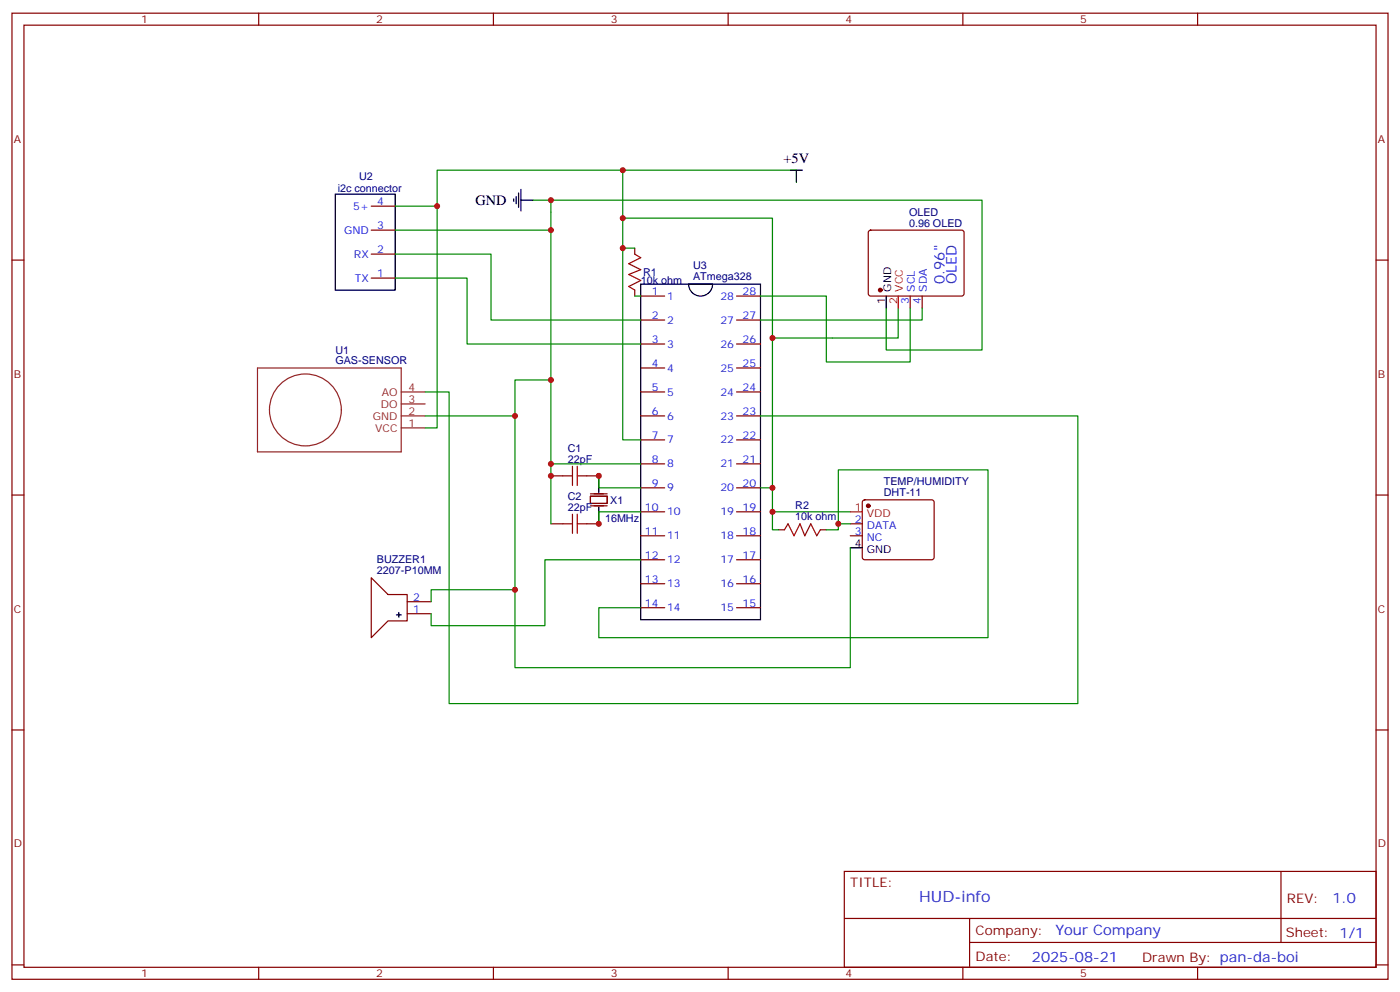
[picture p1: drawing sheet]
<svg xmlns="http://www.w3.org/2000/svg" width="412mm" height="292mm" viewBox="0 0 412 292" stroke-linecap="round" stroke-linejoin="round" font-family="sans-serif">
<g fill="none" stroke="#870000" stroke-width=".35">
<path d="M3.5 3.9h405.4v284.3h-405.4zM7.1 7.4h398.2v277.3h-398.2zM76.2 3.9v3.5M145.3 3.9v3.5M214.5 3.9v3.5M283.6 3.9v3.5M352.8 3.9v3.5M3.5 76.6h3.6M109.4 74.8h7M109.4 67.7h7M109.4 60.7h7M187 73v1.8"/>
<path d="M256 67.9l.5-.2 27.1 .1 .4 .6-.1 18.3-.6 .4h-27.1l-.4-.7v-18zM405.3 76.6h3.6M109.4 81.8h7M187 85.4v1.7M188.7 87.1h7.1M188.7 94.2h7.1M217 87.1h7M217 94.2h7M268.1 87.1v3.6M271.6 87.1v3.6M188.7 101.2h7.1M188.7 108.3h7.1"/>
<path d="M188.7 115.4h7.1M217 101.2h7M217 108.3h7M217 115.4h7M188.7 122.4h7.1M188.7 129.5h7.1M188.7 136.5h7.1M217 122.4h7M217 129.5h7M217 136.5h7M3.5 145.7h3.6M162.3 140.1h3.5"/>
<path d="M162.3 154.2h3.5M172.9 140.1h3.5M172.9 154.2h3.5M173.9 146h5v2.2h-5zM173.9 148.9h5M173.9 145.3h5M188.7 143.6h7.1M188.7 150.6h7.1M188.7 157.7h7.1M217 143.6h7M217 150.6h7M217 157.7h7"/>
<path d="M229.3 155.9h1.8M241.7 155.9h1.7M250.5 157.7h3.5M250.5 154.2h3.5M254.2 147.3l.5-.2h19.8l.5 .2 .2 .5v16.2l-.3 .5-.4 .2h-19.8l-.5-.2-.2-.5v-16.2zM405.3 145.7h3.6M109.4 170l4.9 5h5.6v7.7h-5.6l-4.9 5zM119.9 177.1h7.1M188.7 164.7h7.1M188.7 171.8h7.1M188.7 178.9h7.1M217 164.7h7"/>
<path d="M217 171.8h7M217 178.9h7M119.9 180.6h7.1M3.5 214.8h3.6M405.3 214.8h3.6M248.7 256.5h156.6v28.2h-156.6zM377.3 256.5v20.9M248.7 270.3h156.5M285.6 277.4h119.6M285.6 270.3v14.1M3.5 284h3.6M76.2 284.7v3.5"/>
<path d="M145.3 284.7v3.5M214.5 284.7v3.5M283.6 284.7v3.5M352.8 284.7v3.5M405.3 284h3.6"/>
</g>
<g fill="none" stroke="#000" stroke-width=".35">
<path d="M98.8 57.1h17.6v28.3h-17.6zM151.3 58.6v.7M152 57.9v2.1M152.8 56.8v4.2M153.5 58.9h3.5M153.5 55.7v6.4M232.8 50.1h3.6M234.6 50.1v3.5M188.7 83.6h35.3v98.8h-35.3zM202.8 83.6h7.1a3.5 3.5 0 0 1-3.5 3.5 3.5 3.5 0 0 1-3.6-3.5zM261.1 87.1v3.6M176.4 140.1v4.9"/>
<path d="M176.4 149.2v5M250.5 161.2h3.5M116.8 181h1.4M117.5 180.3v1.4"/>
</g>
<path d="M187 74.8l1.7 1-3.5 1.8 3.5 1.8-3.5 1.4 3.5 1.7-3.5 1.8 1.8 1.1M168.6 137.2v5.7M170 137.2v5.7M165.8 140.1h2.8M165.8 154.2h2.8M168.6 151.3v5.7M170 140.1h2.9M170 151.3v5.7M170 154.2h2.9M231.1 155.9l1-1.7 1.8 3.5 1.8-3.5 1.4 3.5 1.7-3.5 1.8 3.5 1.1-1.8" fill="none" stroke="#a10000" stroke-width=".35"/>
<g fill="none" stroke="#008700" stroke-width=".35">
<path d="M157 58.9h5.3v77.6h26.4M162.3 58.9h127v44.1h-28.2v-12.3M183.4 50.1h-54.6v75.8h-3.6M234.6 53.6v-3.5h-51.2v14.1M116.4 74.8h28.2v19.4h44.1M116.4 67.7h45.9M116.4 60.7h12.4M183.4 73h3.6M116.4 81.8h21.2v19.4h51.1M187 87.1h1.7M224 87.1h19.4v19.4h24.7v-15.8M264.6 90.7v8.8h-37.1"/>
<path d="M271.6 90.7v3.5h-47.6M125.2 115.4h7.1v91.7h185.2v-84.7h-93.5M162.3 111.8h-10.6v84.7h98.8v-35.3M125.2 122.4h26.5M162.3 136.5v17.7M188.7 129.5h-5.3v-65.3h44.1v79.4h-3.5M176.4 140.1v3.5h12.3M188.7 150.6h-12.3v3.6M227.5 143.6v7h23M227.5 150.6v5.3h1.8M243.4 155.9h3.5v-17.6h44.1v49.4h-114.6v-8.8h12.3M246.9 154.2h3.6"/>
<path d="M151.7 173.6h-24.7v3.5M188.7 164.7h-28.2v19.4h-33.5v-3.5"/>
</g>
<g fill="#870000" stroke="#870000" stroke-width=".35">
<circle cx="259.3" cy="85.4" r=".53"/>
<circle cx="255.8" cy="148.9" r=".53"/>
</g>
<path d="M264.6 87.1v3.6M250.5 150.6h3.5" fill="none" stroke="#f00" stroke-width=".35"/>
<g fill="none" stroke="#8c2424" stroke-width=".35">
<path d="M75.8 108.3h42.4v24.7h-42.4zM118.2 118.9h7M118.2 115.4h7M118.2 125.9h7M118.2 122.4h7"/>
<circle cx="90" cy="120.6" r="10.6"/>
</g>
<g fill="#c00">
<circle cx="183.4" cy="64.2" r=".88"/>
<circle cx="176.4" cy="140.1" r=".88"/>
<circle cx="176.4" cy="154.2" r=".88"/>
<circle cx="162.3" cy="136.5" r=".88"/>
<circle cx="162.3" cy="140.1" r=".88"/>
<circle cx="183.4" cy="73" r=".88"/>
<circle cx="227.5" cy="99.5" r=".88"/>
<circle cx="227.5" cy="143.6" r=".88"/>
<circle cx="162.3" cy="111.8" r=".88"/>
<circle cx="227.5" cy="150.6" r=".88"/>
<circle cx="183.4" cy="50.1" r=".88"/>
<circle cx="151.7" cy="122.4" r=".88"/>
<circle cx="246.9" cy="154.2" r=".88"/>
<circle cx="162.3" cy="58.9" r=".88"/>
<circle cx="151.7" cy="173.6" r=".88"/>
<circle cx="162.3" cy="67.7" r=".88"/>
<circle cx="128.8" cy="60.7" r=".88"/>
</g>
<text font-size="4.6" fill="#00f" x="270.8" y="265.5">HUD-info</text>
<g font-size="4.2">
<text x="230.8" y="48">+5V</text>
<text x="140" y="60.3">GND</text>
</g>
<g font-size="4.2" fill="#00f">
<text x="278.3" y="83.6" transform="rotate(-90 278.3 83.6)">0.96&quot;</text>
<text x="281.8" y="83.6" transform="rotate(-90 281.8 83.6)">OLED</text>
<text x="392.5" y="265.7">1.0</text>
<text x="310.9" y="275.3">Your Company</text>
<text x="304" y="283.1">2025-08-21</text>
</g>
<g font-size="3.9" fill="#800">
<text x="250.5" y="261.1">TITLE:</text>
<text x="379.1" y="265.7">REV:</text>
<text x="287.4" y="275.3">Company:</text>
<text x="378.7" y="275.9">Sheet: 1/1</text>
<text x="287.4" y="282.9">Date:</text>
<text x="336.4" y="283">Drawn By: pan-da-boi</text>
</g>
<g font-size="3.2" fill="#800">
<text x="41.6" y="6.9">1</text>
<text x="110.8" y="6.9">2</text>
<text x="179.9" y="6.9">3</text>
<text x="249.1" y="6.9">4</text>
<text x="318.2" y="6.9">5</text>
<text x="4.1" y="42">A</text>
<text x="405.9" y="42">A</text>
<text x="4.1" y="111.1">B</text>
<text x="405.9" y="111.1">B</text>
<text x="4.1" y="180.3">C</text>
<text x="405.9" y="180.3">C</text>
<text x="4.1" y="249.4">D</text>
<text x="405.9" y="249.4">D</text>
<text x="41.6" y="287.7">1</text>
<text x="110.8" y="287.7">2</text>
<text x="179.9" y="287.7">3</text>
<text x="249.1" y="287.7">4</text>
<text x="318.2" y="287.7">5</text>
</g>
<g font-size="3.2" fill="#000080">
<text x="105.8" y="52.8">U2</text>
<text x="99.5" y="56.5">i2c connector</text>
<text x="267.8" y="63.5">OLED</text>
<text x="267.8" y="66.7">0.96 OLED</text>
<text x="188.7" y="83.6">10k ohm</text>
<text x="189.4" y="81.4">R1</text>
<text x="204.2" y="82.3">ATmega328</text>
<text x="204.2" y="79.1">U3</text>
<text x="98.8" y="107.2">GAS-SENSOR</text>
<text x="98.8" y="104.1">U1</text>
<text x="167.2" y="136.2">22pF</text>
<text x="167.2" y="133">C1</text>
<text x="260.4" y="142.7">TEMP/HUMIDITY</text>
<text x="167.2" y="147.1">C2</text>
<text x="179.7" y="148.2">X1</text>
<text x="234.3" y="149.9">R2</text>
<text x="260.4" y="145.9">DHT-11</text>
<text x="167.2" y="150.3">22pF</text>
<text x="178.2" y="153.5">16MHz</text>
<text x="234.3" y="153.1">10k ohm</text>
<text x="111" y="165.8">BUZZER1</text>
<text x="111" y="169">2207-P10MM</text>
</g>
<g font-size="3.2" fill="#00f">
<text x="104" y="61.7">5+</text>
<text x="111.1" y="60.3">4</text>
<text x="101.4" y="68.8">GND</text>
<text x="111.1" y="67.4">3</text>
<text x="104.3" y="75.8">RX</text>
<text x="111.1" y="74.4">2</text>
<text x="104.5" y="82.9">TX</text>
<text x="111.1" y="81.5">1</text>
<text x="192" y="86.8">1</text>
<text x="196.5" y="88.2">1</text>
<text x="212.2" y="88.2">28</text>
<text x="218.7" y="86.8">28</text>
<text x="267.8" y="89.3" transform="rotate(-90 267.8 89.3)">3</text>
<text x="269.5" y="85.8" transform="rotate(-90 269.5 85.8)">SCL</text>
<text x="271.3" y="89.3" transform="rotate(-90 271.3 89.3)">4</text>
<text x="273" y="85.8" transform="rotate(-90 273 85.8)">SDA</text>
<text x="192" y="93.8">2</text>
<text x="196.5" y="95.2">2</text>
<text x="212.2" y="95.2">27</text>
<text x="218.7" y="93.8">27</text>
<text x="192" y="100.9">3</text>
<text x="218.7" y="100.9">26</text>
<text x="192" y="107.9">4</text>
<text x="196.5" y="102.3">3</text>
<text x="212.2" y="102.3">26</text>
<text x="218.7" y="107.9">25</text>
<text x="196.5" y="109.4">4</text>
<text x="212.2" y="109.4">25</text>
<text x="192" y="115">5</text>
<text x="196.5" y="116.4">5</text>
<text x="212.2" y="116.4">24</text>
<text x="218.7" y="115">24</text>
<text x="192" y="122.1">6</text>
<text x="196.5" y="123.5">6</text>
<text x="212.2" y="123.5">23</text>
<text x="218.7" y="122.1">23</text>
<text x="192" y="129.1">7</text>
<text x="196.5" y="130.5">7</text>
<text x="212.2" y="130.5">22</text>
<text x="218.7" y="129.1">22</text>
<text x="192" y="136.2">8</text>
<text x="196.5" y="137.6">8</text>
<text x="212.2" y="137.6">21</text>
<text x="218.7" y="136.2">21</text>
<text x="192" y="143.2">9</text>
<text x="218.7" y="143.2">20</text>
<text x="196.5" y="144.6">9</text>
<text x="212.2" y="144.6">20</text>
<text x="190" y="150.3">10</text>
<text x="196.5" y="151.7">10</text>
<text x="212.2" y="151.7">19</text>
<text x="218.7" y="150.3">19</text>
<text x="251.8" y="153.8">2</text>
<text x="255.3" y="155.6">DATA</text>
<text x="190" y="157.3">11</text>
<text x="196.5" y="158.7">11</text>
<text x="212.2" y="158.7">18</text>
<text x="218.7" y="157.3">18</text>
<text x="251.8" y="157.3">3</text>
<text x="255.3" y="159.1">NC</text>
<text x="190" y="164.4">12</text>
<text x="196.5" y="165.8">12</text>
<text x="212.2" y="165.8">17</text>
<text x="218.7" y="164.4">17</text>
<text x="190" y="171.4">13</text>
<text x="196.5" y="172.9">13</text>
<text x="212.2" y="172.9">16</text>
<text x="218.7" y="171.4">16</text>
<text x="121.7" y="176.7">2</text>
<text x="190" y="178.5">14</text>
<text x="196.5" y="179.9">14</text>
<text x="212.2" y="179.9">15</text>
<text x="218.7" y="178.5">15</text>
<text x="121.7" y="180.3">1</text>
</g>
<g font-size="3.2">
<text x="260.7" y="89.3" transform="rotate(-90 260.7 89.3)">1</text>
<text x="262.5" y="85.8" transform="rotate(-90 262.5 85.8)">GND</text>
<text x="251.8" y="160.9">4</text>
<text x="255.3" y="162.6">GND</text>
</g>
<g font-size="3.2" fill="#f00">
<text x="264.2" y="89.3" transform="rotate(-90 264.2 89.3)">2</text>
<text x="266" y="85.8" transform="rotate(-90 266 85.8)">VCC</text>
<text x="251.8" y="150.3">1</text>
<text x="255.3" y="152">VDD</text>
</g>
<g font-size="3.2" fill="#8d2323">
<text x="112.2" y="119.9">DO</text>
<text x="112.5" y="116.4">AO</text>
<text x="120.3" y="118.5">3</text>
<text x="120.3" y="115">4</text>
<text x="109.8" y="123.5">GND</text>
<text x="120.3" y="125.6">1</text>
<text x="120.3" y="122.1">2</text>
<text x="110.5" y="127">VCC</text>
</g>
</svg>
